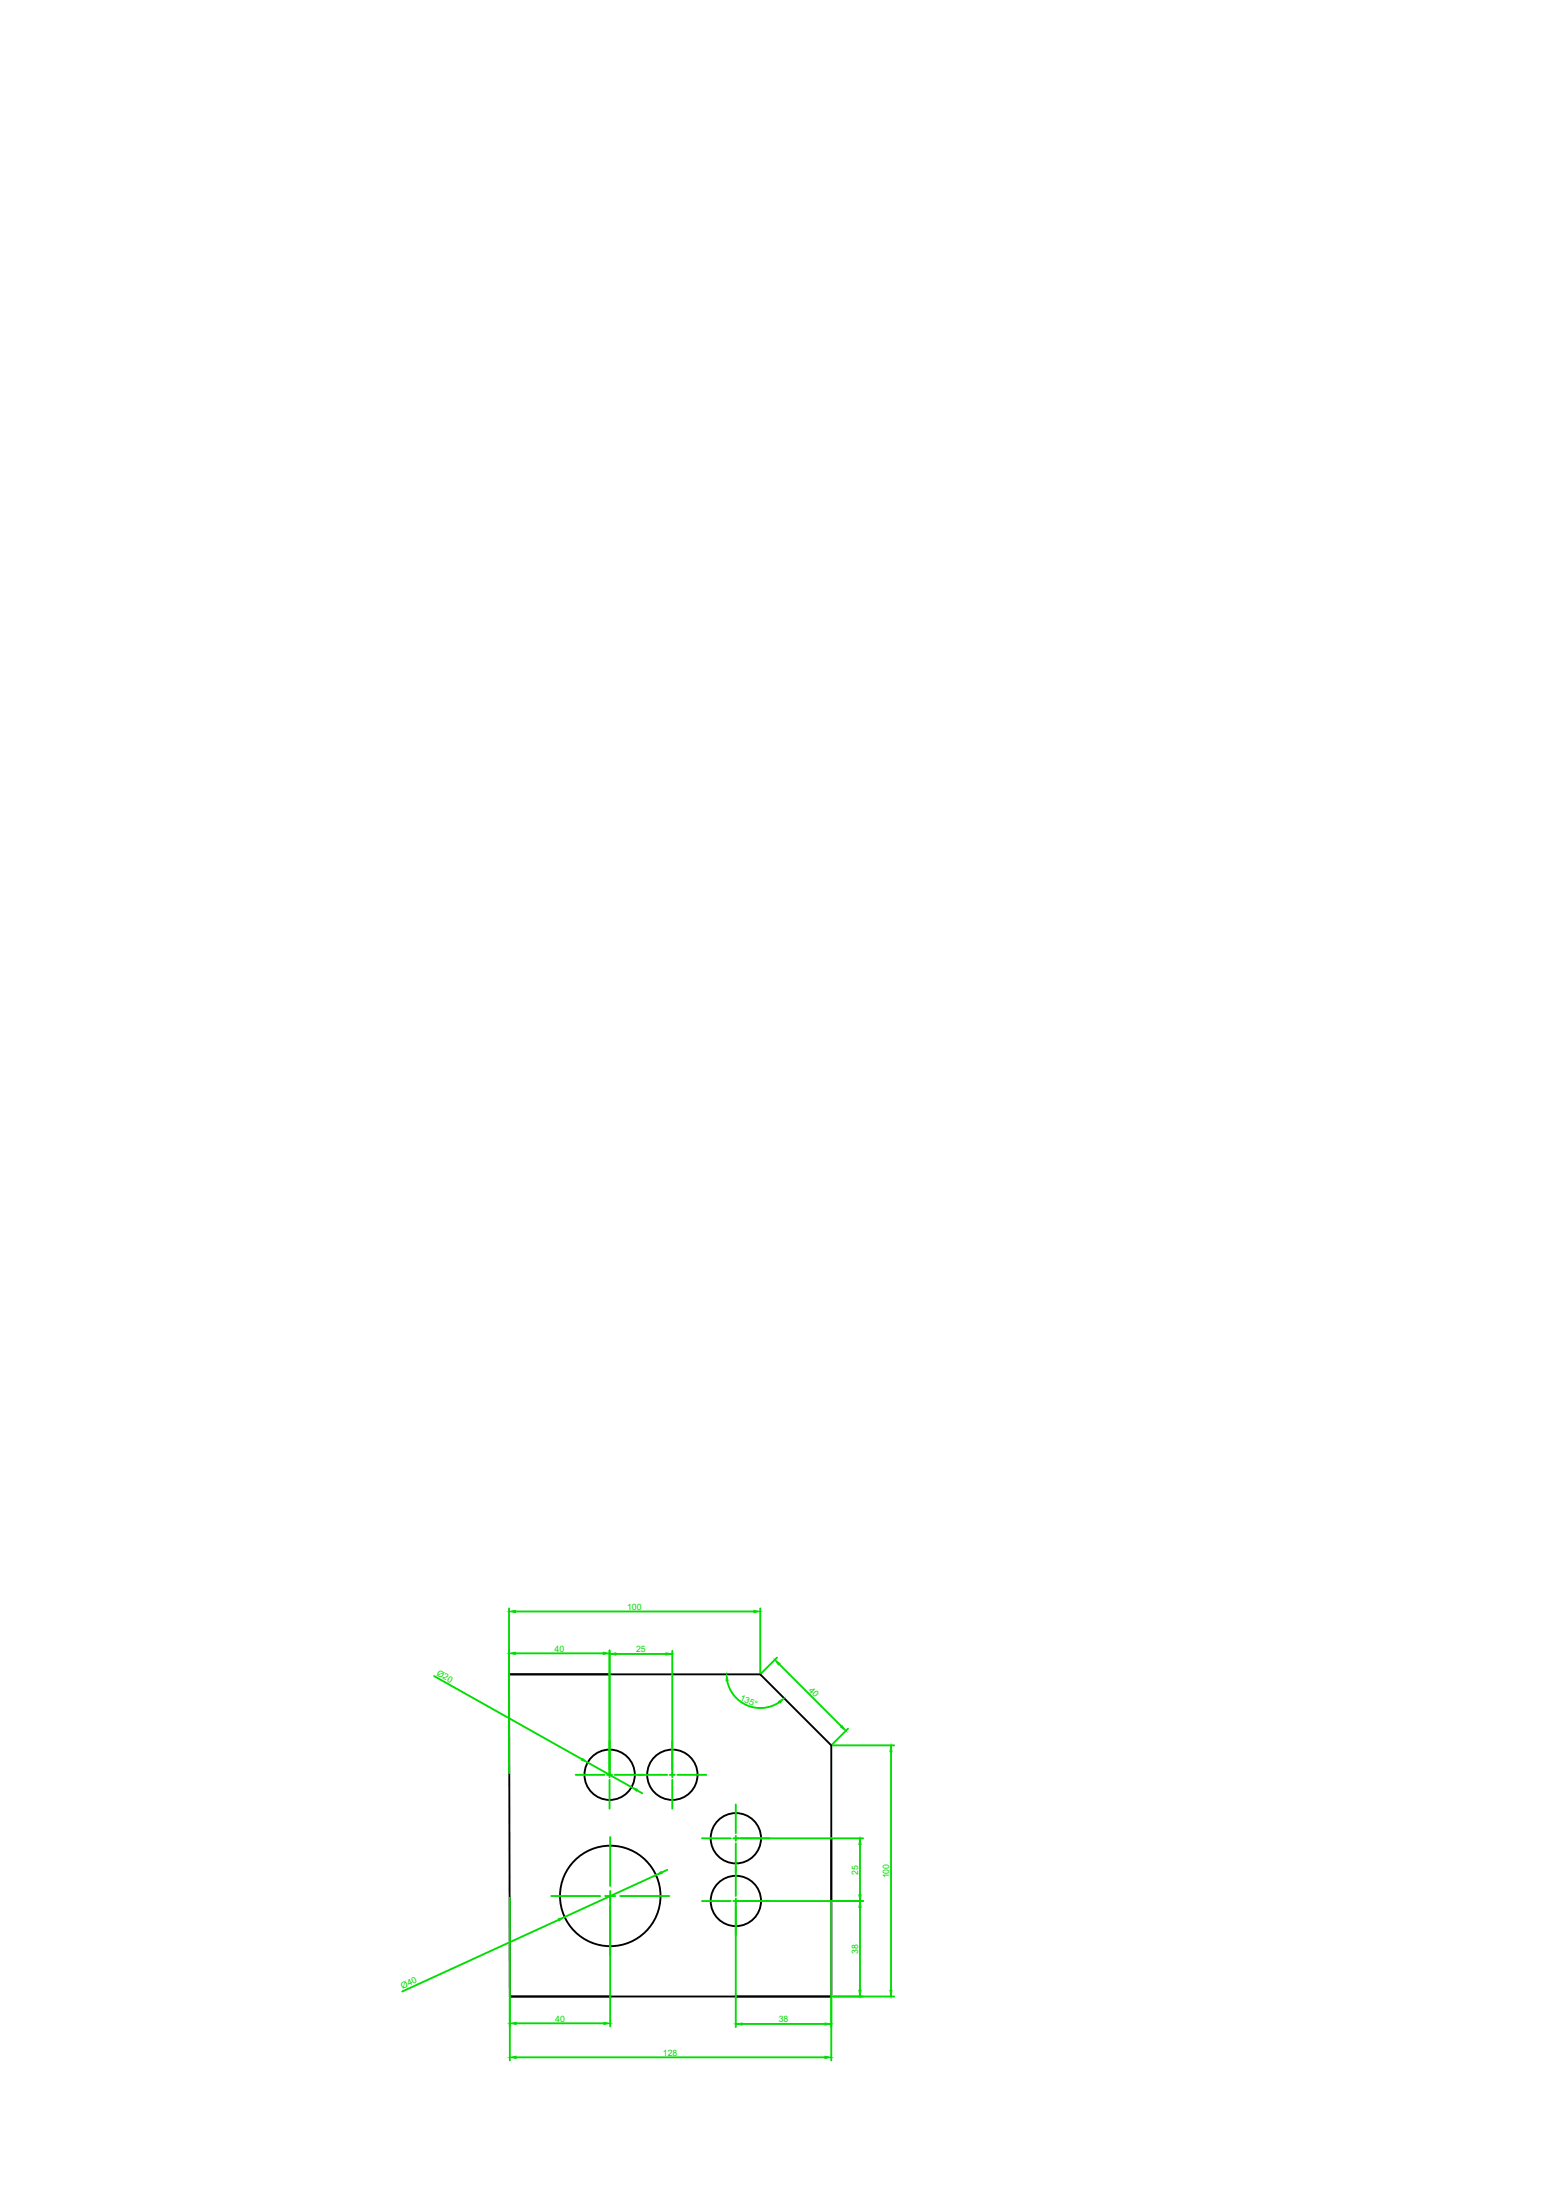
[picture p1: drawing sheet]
<svg xmlns="http://www.w3.org/2000/svg" width="210mm" height="297mm" viewBox="0 0 210 297" stroke-linecap="round" stroke-linejoin="round" font-family="sans-serif">
<!-- layer: 0 -->
<g fill="none" stroke="#000" stroke-width=".25">
<path d="M68.7 226.1h33.9l9.6 9.6v33.9h-43.4zM68.7 226.1h13.6M112.2 248.2v8.5M68.8 269.6h13.6M99.3 269.6h12.9"/>
<circle cx="82.3" cy="239.6" r="3.4"/>
<circle cx="90.8" cy="239.6" r="3.4"/>
<circle cx="82.4" cy="256" r="6.8"/>
<circle cx="99.3" cy="256.7" r="3.4"/>
<circle cx="99.3" cy="248.2" r="3.4"/>
</g>
<!-- layer: dim -->
<g fill="none" stroke="#0d0" stroke-width=".25">
<path d="M68.7 217.2v22.2M69.6 217.6h32.2M102.6 217.2v8.7M58.6 226.3l20 11.2M69.6 223.2h11.8M77.7 239.6h3.9M79.3 238l5.9 3.3M81.9 239.6h.7M82.3 222.8v17.2M83 239.6h7.1M83.1 223.3h6.8M90.4 239.6h.7"/>
<path d="M90.7 222.9v17.1M91.4 239.6h3.9M98.2 226.9a4.6 4.6 0 0 0 7 2.9M104.9 223.8l-2.1 2.1M105.2 224.7l8.4 8.4M112.4 235.7h8.3M114.5 233.4l-2.1 2.1M120.3 236.5v32.2M68.8 256.2v22M74.4 256h6.6M75.4 259.2l-21.1 9.7M81.7 256h1.3"/>
<path d="M82.3 240.3v3.9M82.4 248v6.6M82.4 255.3v18.3M83.7 256h6.6M86 241.7l.7 .4M88.5 253.2l-12.3 5.6M90.1 252.5l-.8 .3M90.7 240.3v3.9M94.7 256.7h3.9M94.7 248.2h3.9M99 256.7h17.5M99 248.2h17.5"/>
<path d="M99.3 243.6v3.9M99.3 247.9v.6M99.3 248.9v7.1M99.3 256.3v17.4M112.2 256.9v21.3M116.1 249.1v6.7M116.1 257.5v11.2M69.7 273.2h11.8M69.7 277.8h41.7M100.2 273.3h11.2M112.4 269.6h8.3"/>
</g>
<g fill="#0d0" stroke="#0d0" stroke-width=".13">
<path d="M68.7 217.6l.9-.2v.3z"/>
<path d="M101.8 217.4l.8 .2-.8 .1z"/>
<path d="M104.6 224.1l.7 .5-.2 .2z"/>
<path d="M113.7 233l.5 .7-.7-.5z"/>
<path d="M81.4 223.1l.9 .1-.9 .2z"/>
<path d="M68.7 223.2l.9-.1v.3z"/>
<path d="M89.9 223.2l.8 .1-.8 .2z"/>
<path d="M82.3 223.3l.8-.1v.3z"/>
<path d="M99.3 273.3l.9-.2v.3z"/>
<path d="M111.4 273.1l.8 .2-.8 .1z"/>
<path d="M115.9 255.8h.3l-.1 .9z"/>
<path d="M116.1 248.2l.1 .9h-.3z"/>
<path d="M81.5 273.1l.9 .1-.9 .1z"/>
<path d="M68.8 273.2l.9-.1v.2z"/>
<path d="M115.9 268.7h.3l-.1 .9z"/>
<path d="M116.1 256.7l.1 .8h-.3z"/>
<path d="M120.3 235.7l.1 .8h-.3z"/>
<path d="M120.1 268.7h.3l-.1 .9z"/>
<path d="M68.8 277.8l.9-.2v.3z"/>
<path d="M111.4 277.6l.8 .2-.8 .1z"/>
<path d="M85.2 241.3l.8 .3-.1 .2z"/>
<path d="M78.7 237.4l.6 .6-.8-.3z"/>
<path d="M88.5 253.2l.7-.5 .2 .2z"/>
<path d="M75.4 259.1l.8-.3-.7 .5z"/>
<path d="M98.1 226.1l.2 .8h-.3z"/>
<path d="M105.1 229.7l.7-.4-.5 .6z"/>
</g>
<g font-size="1.2" fill="#0d0">
<text x="84.7" y="217.3">100</text>
<text x="58.9" y="226.2" transform="rotate(29 58.9 226.2)">Ø20</text>
<text x="74.9" y="223">40</text>
<text x="85.9" y="223.1">25</text>
<text x="99.8" y="229.6" transform="rotate(23 99.8 229.6)">135°</text>
<text x="109.1" y="228.3" transform="rotate(45 109.1 228.3)">40</text>
<text x="115.9" y="253.1" transform="rotate(-90 115.9 253.1)">25</text>
<text x="120" y="253.6" transform="rotate(-90 120 253.6)">100</text>
<text x="115.9" y="263.8" transform="rotate(-90 115.9 263.8)">38</text>
<text x="54.3" y="268.6" transform="rotate(-25 54.3 268.6)">Ø40</text>
<text x="75" y="273">40</text>
<text x="105.1" y="273">38</text>
<text x="89.5" y="277.5">128</text>
</g>
</svg>
